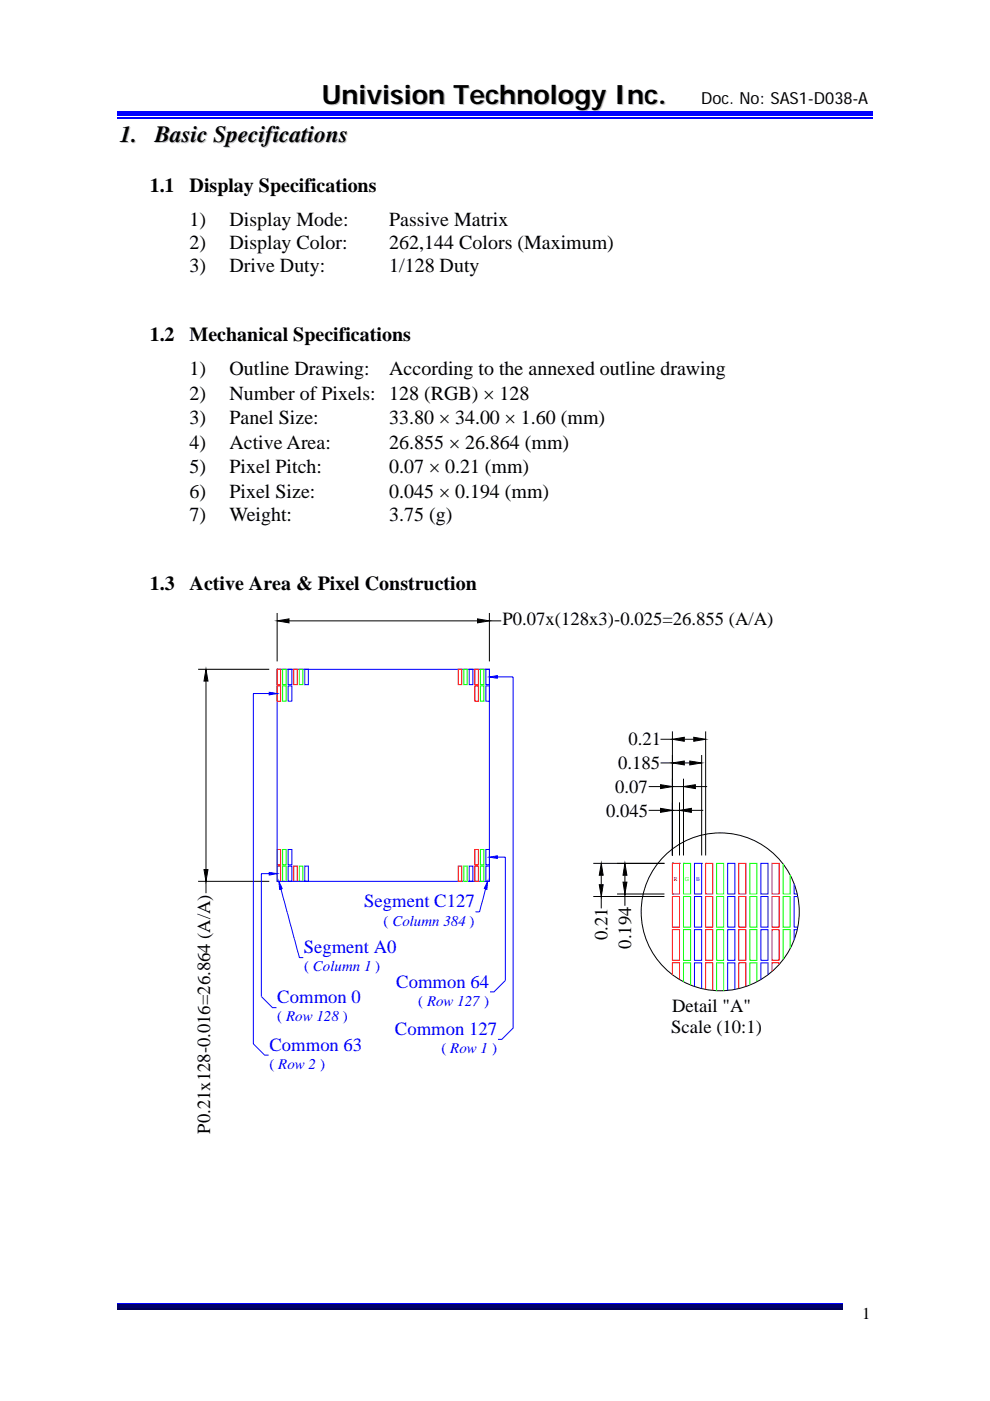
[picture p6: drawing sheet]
<svg xmlns="http://www.w3.org/2000/svg" width="210mm" height="297mm" viewBox="0 0 210 297" stroke-linecap="round" stroke-linejoin="round" font-family="sans-serif">
<path d="M24.9 25h160.3" fill="none" stroke="#00f" stroke-width=".25"/>
<path d="M24.9 24h160.3v.6h-160.3z" fill="#00f"/>
<path d="M24.9 23.7h160.3M24.9 276.4h153.9" fill="none" stroke="#00f" stroke-width=".25"/>
<path d="M24.9 276.5h153.9v.8h-153.9z" fill="#00006b"/>
<path d="M24.9 277.5h153.9" fill="none" stroke="#005" stroke-width=".25"/>
<g fill="none" stroke="#000" stroke-width=".21">
<path d="M58.8 131.6l2.5-.4v.9zM58.8 130v10.2M61.3 131.6h40M101.3 131.2l2.5 .4-2.5 .5zM103.8 130v10.2M103.8 131.6h2.5M42 141.9h15.1M43.7 141.9l.4 2.5h-.8zM43.7 144.4v40M58.8 141.9h.1M103.8 141.9h.1M140.1 156.7h2.5"/>
<path d="M142.6 156.7l2.5-.4v.9zM142.6 156.7h.1M142.6 155.1v26.3M145.1 156.7h2.1M147.2 156.3l2.5 .4-2.5 .5zM149.7 155.1v26.3M137.6 171.8h2.5M137.6 166.8h2.5M140.1 171.4l2.5 .4-2.5 .4zM140.1 166.4l2.5 .4-2.5 .4zM140.1 161.8h2.5M142.6 161.8l2.5-.4v.8z"/>
<path d="M142.6 171.8h.1M142.6 166.8h.1M142.6 161.8h.1M142.6 171.8h1.5M142.6 166.8h2.4M144.1 171.8l2.5-.4v.8zM144.1 170.1v11.3M145 166.8l2.5-.4v.8zM145 165.1v16.3M145.1 161.8h1.2M146.3 161.4l2.5 .4-2.5 .4zM146.6 171.8h2.6"/>
<path d="M147.5 166.8h2.5M148.8 160.1v21.3M42 186.9h15.1M43.3 184.4h.8l-.4 2.5zM43.7 186.9h.1M43.7 186.9v2.5M58.8 186.9h.1M125.8 183h15.1M125.8 190.1h15.1M127.1 187.6h.8l-.4 2.5zM127.5 183l.4 2.6h-.8zM127.5 190.1h.1"/>
<path d="M127.5 185.6v2M127.5 190.1v2.5M130.9 189.5h10M132.1 187h.9l-.5 2.5zM132.5 183l.5 2.6h-.9zM132.5 185.6v1.4M132.5 189.5v2.5M142.6 183h.1M142.6 189.5h.1M142.6 190.1h.1M144.1 183h.1M145 183h.1"/>
<path d="M148.8 183h.1M149.7 183h.1"/>
<circle cx="152.8" cy="193.3" r="16.8"/>
</g>
<g fill="#000">
<path d="M58.8 131.6l2.5-.4v.9zM101.3 131.2l2.5 .4-2.5 .5zM43.7 141.9l.4 2.5h-.8zM142.6 156.7l2.5-.4v.9zM147.2 156.3l2.5 .4-2.5 .5zM140.1 171.4l2.5 .4-2.5 .4zM140.1 166.4l2.5 .4-2.5 .4zM142.6 161.8l2.5-.4v.8zM146.3 161.4l2.5 .4-2.5 .4zM144.1 171.8l2.5-.4v.8zM145 166.8l2.5-.4v.8zM43.3 184.4h.8l-.4 2.5z"/>
<path d="M127.5 183l.4 2.6h-.8zM127.1 187.6h.8l-.4 2.5zM132.5 183l.5 2.6h-.9zM132.1 187h.9l-.5 2.5z"/>
</g>
<g fill="none" stroke="#f00" stroke-width=".21">
<path d="M58.8 145.4h.7v3.3h-.7zM58.8 141.9h.7v3.3h-.7zM62.3 141.9h.8v3.3h-.8zM97.2 141.9h.7v3.3h-.7zM100.7 145.4h.8v3.3h-.8zM100.7 141.9h.8v3.3h-.8zM58.8 180.1h.7v3.2h-.7zM58.8 183.6h.7v3.3h-.7zM62.3 183.6h.8v3.3h-.8zM97.2 183.6h.7v3.3h-.7zM100.7 180.1h.8v3.2h-.8zM100.7 183.6h.8v3.3h-.8z"/>
<path d="M142.6 183h1.5v6.5h-1.5zM142.6 190.1h1.5v6.5h-1.5zM142.6 197.1h1.5v6.5h-1.5zM149.7 183h1.5v6.5h-1.5zM149.7 190.1h1.5v6.5h-1.5zM149.7 197.1h1.5v6.5h-1.5zM156.7 183h1.5v6.5h-1.5zM156.7 190.1h1.5v6.5h-1.5zM156.7 197.1h1.5v6.5h-1.5zM163.7 183h1.5v6.5h-1.5zM163.7 190.1h1.5v6.5h-1.5zM163.7 197.1h1.5v6.5h-1.5z"/>
<path d="M142.6 206.7v-2.6h1.5v3.6M149.7 209.8v-5.7h1.5v5.9M158.2 209.1v-5h-1.5v5.5M165.2 204.5v-.4h-1.5v1.9"/>
</g>
<g fill="none" stroke="#0f0" stroke-width=".21">
<path d="M59.9 145.4h.8v3.3h-.8zM59.9 141.9h.8v3.3h-.8zM63.5 141.9h.7v3.3h-.7zM98.4 141.9h.7v3.3h-.7zM101.9 145.4h.7v3.3h-.7zM101.9 141.9h.7v3.3h-.7zM59.9 180.1h.8v3.2h-.8zM59.9 183.6h.8v3.3h-.8zM63.5 183.6h.7v3.3h-.7zM98.4 183.6h.7v3.3h-.7zM101.9 180.1h.7v3.2h-.7zM101.9 183.6h.7v3.3h-.7z"/>
<path d="M145 183h1.5v6.5h-1.5zM145 190.1h1.5v6.5h-1.5zM145 197.1h1.5v6.5h-1.5zM152 183h1.5v6.5h-1.5zM152 190.1h1.5v6.5h-1.5zM152 197.1h1.5v6.5h-1.5zM159 183h1.5v6.5h-1.5zM159 190.1h1.5v6.5h-1.5zM159 197.1h1.5v6.5h-1.5zM166.1 190.1h1.5v6.5h-1.5zM166.1 183.2v6.3h1.5v-4M145 208.1v-4h1.5v4.8"/>
<path d="M152 210.1v-6h1.5v6M160.5 208.1v-4h-1.5v4.8M167.6 201.1v-4h-1.5v6.4"/>
</g>
<g fill="none" stroke="#00f" stroke-width=".21">
<path d="M58.8 141.9h45v45h-45zM61.1 145.4h.8v3.3h-.8zM61.1 141.9h.8v3.3h-.8zM64.6 141.9h.8v3.3h-.8zM99.5 141.9h.8v3.3h-.8zM103.1 145.4h.7v3.3h-.7zM103.1 141.9h.7v3.3h-.7zM61.1 180.1h.8v3.2h-.8zM61.1 183.6h.8v3.3h-.8zM64.6 183.6h.8v3.3h-.8zM99.5 183.6h.8v3.3h-.8zM103.1 180.1h.7v3.2h-.7z"/>
<path d="M103.1 183.6h.7v3.3h-.7zM147.3 183h1.5v6.5h-1.5zM147.3 190.1h1.5v6.5h-1.5zM147.3 197.1h1.5v6.5h-1.5zM154.3 183h1.6v6.5h-1.6zM154.3 190.1h1.6v6.5h-1.6zM154.3 197.1h1.6v6.5h-1.6zM161.4 183h1.5v6.5h-1.5zM161.4 190.1h1.5v6.5h-1.5zM161.4 197.1h1.5v6.5h-1.5zM168.4 187.4v2.1h.7M169.1 197.1h-.7v2.2"/>
<path d="M169.2 190.1h-.8v6.5h.8M147.3 209.1v-5h1.5v5.5M155.9 209.8v-5.7h-1.6v5.9M162.9 206.7v-2.6h-1.5v3.6"/>
</g>
<path d="M103.8 181.7l1.7-.3v.6z" fill="#00f"/>
<path d="M103.8 181.7l1.7-.3v.6zM105.5 181.7h1.7v26.2" fill="none" stroke="#00f" stroke-width=".21"/>
<path d="M103.8 143.5l1.7-.3v.6z" fill="#00f"/>
<path d="M103.8 143.5l1.7-.3v.6zM105.5 143.5h3.3v74.5l-2.3 2.3h-.9M107.2 207.9l-2.4 2.4h-.9" fill="none" stroke="#00f" stroke-width=".21"/>
<path d="M103.4 186.9l-.1 1.7-.6-.2z" fill="#00f"/>
<path d="M103 188.5l-1.3 4.8h-.8M103.4 186.9l-.1 1.7-.6-.2z" fill="none" stroke="#00f" stroke-width=".21"/>
<path d="M57.1 185l1.7 .2-1.7 .3z" fill="#00f"/>
<path d="M57.1 185l1.7 .2-1.7 .3zM57.1 185.2h-1.7v26.1" fill="none" stroke="#00f" stroke-width=".21"/>
<path d="M57.1 146.8l1.7 .2-1.7 .3z" fill="#00f"/>
<path d="M57.1 146.8l1.7 .2-1.7 .3zM57.1 147h-3.4v74.3l2.4 2.4h.9M55.4 211.3l2.4 2.4h.8" fill="none" stroke="#00f" stroke-width=".21"/>
<path d="M59.2 186.9l.7 1.5-.6 .2z" fill="#00f"/>
<path d="M59.2 186.9l.7 1.5-.6 .2zM59.6 188.5l3.9 14.5h.8" fill="none" stroke="#00f" stroke-width=".21"/>
<text font-size="5.7" fill="#c0c0c0" x="68.5" y="22.3">Univision Technology Inc.</text>
<g font-size="4.9">
<text x="25.4" y="30">1.</text>
<text x="32.8" y="30">Basic Specifications</text>
</g>
<g font-size="4.2">
<text x="31.7" y="40.7">1.1</text>
<text x="40.2" y="40.7">Display Specifications</text>
<text x="40.2" y="48">1)</text>
<text x="48.7" y="48">Display Mode:</text>
<text x="82.5" y="48">Passive Matrix</text>
<text x="40.2" y="52.8">2)</text>
<text x="48.7" y="52.8">Display Color:</text>
<text x="82.6" y="52.8">262,144 Colors (Maximum)</text>
<text x="40.2" y="57.7">3)</text>
<text x="48.7" y="57.7">Drive Duty:</text>
<text x="82.5" y="57.7">1/128 Duty</text>
<text x="31.7" y="72.3">1.2</text>
<text x="40.2" y="72.3">Mechanical Specifications</text>
<text x="40.2" y="79.6">1)</text>
<text x="48.7" y="79.6">Outline Drawing:</text>
<text x="82.5" y="79.6">According to the annexed outline drawing</text>
<text x="40.2" y="84.8">2)</text>
<text x="40.2" y="90">3)</text>
<text x="48.7" y="90">Panel Size:</text>
<text x="48.7" y="84.8">Number of Pixels: 128 (RGB) × 128</text>
<text x="82.5" y="90">33.80 × 34.00 × 1.60 (mm)</text>
<text x="40.2" y="95.2">4)</text>
<text x="48.7" y="95.2">Active Area:</text>
<text x="82.5" y="95.2">26.855 × 26.864 (mm)</text>
<text x="40.2" y="100.4">5)</text>
<text x="48.7" y="100.4">Pixel Pitch:</text>
<text x="82.6" y="100.4">0.07 × 0.21 (mm)</text>
<text x="40.2" y="105.6">6)</text>
<text x="48.7" y="105.6">Pixel Size:</text>
<text x="82.6" y="105.6">0.045 × 0.194 (mm)</text>
<text x="40.2" y="110.4">7)</text>
<text x="48.7" y="110.4">Weight:</text>
<text x="82.6" y="110.4">3.75 (g)</text>
<text x="31.7" y="125">1.3</text>
<text x="40.2" y="125">Active Area &amp; Pixel Construction</text>
</g>
<g font-size="3.9">
<text x="106.6" y="132.5">P0.07x(128x3)-0.025=26.855 (A/A)</text>
<text x="133.3" y="158.1">0.21</text>
<text x="131.1" y="163.1">0.185</text>
<text x="128.6" y="173.1">0.045</text>
<text x="130.5" y="168.1">0.07</text>
<text x="128.8" y="199.4" transform="rotate(-90 128.8 199.4)">0.21</text>
<text x="133.9" y="201.1" transform="rotate(-90 133.9 201.1)">0.194</text>
<text x="142.5" y="214.5">Detail &quot;A&quot;</text>
<text x="142.4" y="219">Scale (10:1)</text>
<text x="44.6" y="240.3" transform="rotate(-90 44.6 240.3)">P0.21x128-0.016=26.864 (A/A)</text>
</g>
<g font-size="3.9" fill="#00f">
<text x="77.3" y="192.4">Segment C127</text>
<text x="64.4" y="202.1">Segment A0</text>
<text x="84.1" y="209.4">Common 64</text>
<text x="58.8" y="212.7">Common 0</text>
<text x="83.8" y="219.4">Common 127</text>
<text x="57.1" y="222.8">Common 63</text>
</g>
<g font-size="3.5">
<text x="148.7" y="22">Doc. No: SAS1-D038-A</text>
<text x="182.9" y="279.5">1</text>
</g>
<g font-size="3.2" fill="#00f">
<text x="81.4" y="196.3">( Column 384 )</text>
<text x="64.5" y="206">( Column 1 )</text>
<text x="88.7" y="213.2">( Row 127 )</text>
<text x="58.8" y="216.6">( Row 128 )</text>
<text x="57.2" y="226.6">( Row 2 )</text>
<text x="93.6" y="223.3">( Row 1 )</text>
</g>
<text font-size="1.2" fill="#f00" x="142.9" y="186.7">R</text>
<text font-size="1.2" fill="#0f0" x="145.2" y="186.7">G</text>
<text font-size="1.2" fill="#00f" x="147.7" y="186.7">B</text>
</svg>
